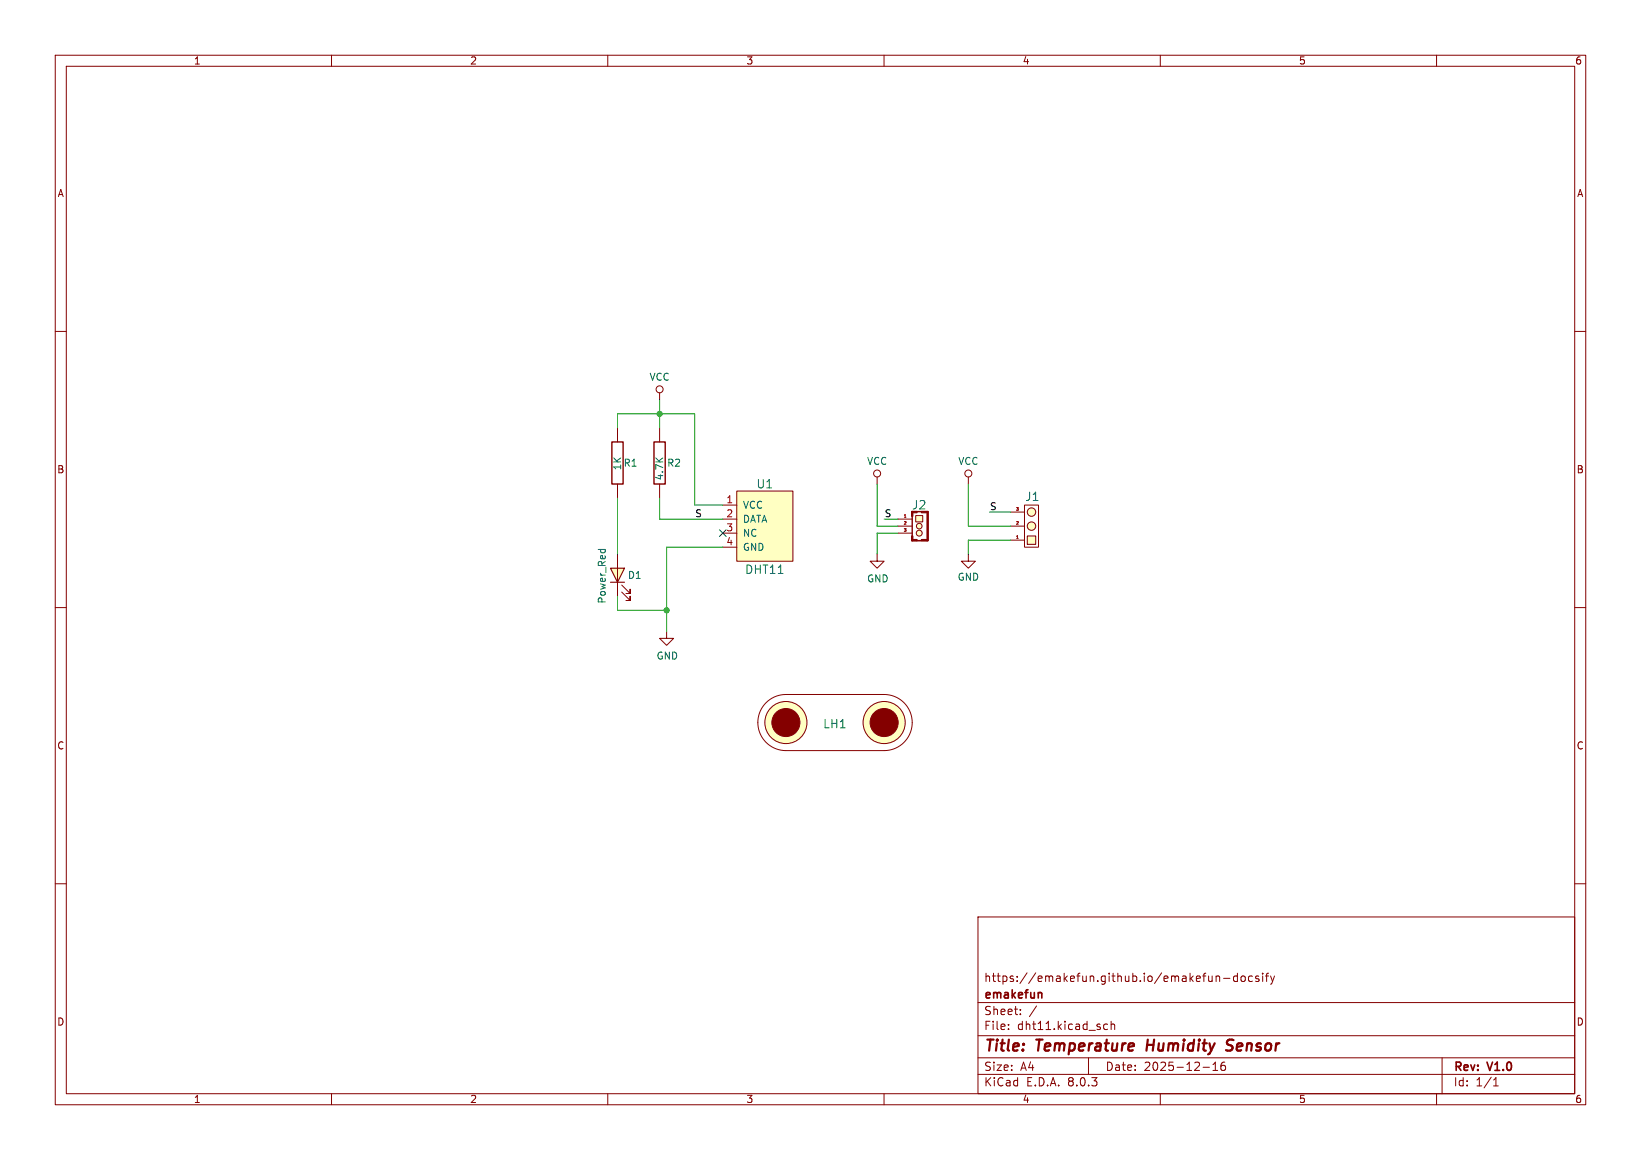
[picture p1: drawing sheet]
<svg xmlns="http://www.w3.org/2000/svg" width="297mm" height="210mm" viewBox="0 0 297 210" stroke-linecap="round" stroke-linejoin="round" font-family="sans-serif">
<g fill="none" stroke="#840000" stroke-width=".18">
<path d="M10 10h277v190h-277zM12 12h273v186h-273zM60 10v2M110 10v2M160 10v2M210 10v2M260 10v2M10 60h2M285 60h2M111.8 77.5v2.5M119.4 71.1v1.3M111.8 87.6v2.6"/>
<path d="M158.7 86.4v1.2M10 110h2M120.6 114.3v1.3h1.3l-1.3 1.2-1.2-1.2h1.2M158.7 100.3v1.3h1.3l-1.3 1.3-1.2-1.3h1.2M285 110h2M10 160h2M285 160h2M177 166h108v32h-108zM220.1 176.7v1M220.1 176.8l.2-.1 .4 .1v.9M221.5 177.1h1.1M224 176.8l-.5-.1-.3 .3v.4l.2 .2h.6"/>
<path d="M224 176.2v1.5M224.7 176.8l.2-.1 .4 .1 .1 .6-.2 .2-.3 .1-.2-.1zM226.7 176.8l-.5-.1-.2 .3v.4l.1 .2h.6M227.8 176.8l-.3-.1-.3 .2 .1 .2 .5 .2v.3h-.6M228.5 176.2v.1M228.5 176.7v1M229 176.7h.6M229.6 176.2l-.4 .2v1.3M230 176.7l.3 1M230.3 177.7l-.1 .4-.2 .1M230.7 176.7l-.4 1M60 198v2"/>
<path d="M110 198v2M160 198v2M177 194.5h108M177 191.5h108M177 187.5h108M177 181.5h108M182.5 186.3v.1M182.5 185.5v.1M184.7 183.6v.1M184.7 182.8v.1M187.6 182.1l-1.3 2M197 191.5v3"/>
<path d="M199.7 186.1l.3 .3 .5-.1M200.5 185.5l-.5-.1-.3 .3M201.1 185.5l.2-.1 .4 .1v.9M201.1 184.9v1.5M210 198v2M217.7 193.2h1.2M219.5 193.8h.9M219.5 192.7l.5-.4v1.5M221.2 192.4a1.17 1.17 0 0 0-.1 1.3h.6l.1-.5-.3-.3h-.3l-.2 .3M221.4 192.3h.3M260 198v2M261 191.5v6.5"/>
<path d="M270.3 196.6h.9M270.3 195.5l.4-.4v1.5"/>
<circle cx="119.4" cy="70.5" r=".63"/>
<circle cx="158.7" cy="85.7" r=".63"/>
</g>
<path d="M207.7 188.2l-.2 2M222.9 190a.85 .85 0 0 1-1 .1M223 188.2l-.7 .1a.46 .46 0 0 0-.3 .5 .46 .46 0 0 0 .4 .4l.5 .2" fill="none" stroke="#840000" stroke-width=".4"/>
<path d="M188.3 179.7l.3 .2v.8" fill="none" stroke="#840000" stroke-width=".3"/>
<path d="M110.7 80h2.1v7.6h-2.1z" fill="none" stroke="#840000" stroke-width=".25"/>
<circle cx="186.7" cy="92.7" r=".76" fill="#ffffc2" stroke="#ffffc2" stroke-width=".18"/>
<path d="M185.9 97h1.6v1.6h-1.6z" fill="#ffffc2"/>
<circle cx="186.7" cy="95.2" r=".76" fill="#ffffc2" stroke="#ffffc2" stroke-width=".18"/>
<g fill="none" stroke="#840000" stroke-width=".18">
<path d="M182.9 97.8h2.5M182.9 95.3h2.5M182.9 92.7h2.5M185.4 91.4h2.6v7.7h-2.6zM185.9 97h1.6v1.6h-1.6z"/>
<circle cx="186.7" cy="92.7" r=".76"/>
<circle cx="186.7" cy="95.2" r=".76"/>
</g>
<path d="M184 97.5h.3" fill="none" stroke="#a90000" stroke-width=".18"/>
<path d="M133.3 88.9h10.2v12.7h-10.2z" fill="#ffffc2"/>
<g fill="none" stroke="#840000" stroke-width=".18">
<path d="M130.8 91.4h2.5M130.8 94h2.5M130.8 96.5h2.5M130.8 99.1h2.5M133.3 88.9h10.2v12.7h-10.2zM138.6 127.2a5.1 5.1 0 0 1 3.6-1.5h17.8a5.1 5.1 0 0 1 5.1 5.1 5.1 5.1 0 0 1-5.1 5.1h-17.8a5.1 5.1 0 0 1-4.7-3.1 5.1 5.1 0 0 1 1.1-5.6z"/>
<circle cx="142.2" cy="130.8" r="3.8"/>
<circle cx="160" cy="130.8" r="3.8"/>
</g>
<g fill="#ffffc2" stroke="#ffffc2" stroke-width=".18">
<circle cx="142.2" cy="130.8" r="3.8"/>
<circle cx="160" cy="130.8" r="3.8"/>
</g>
<g fill="#840000" stroke="#840000" stroke-width=".18">
<circle cx="142.2" cy="130.8" r="2.54"/>
<circle cx="160" cy="130.8" r="2.54"/>
</g>
<path d="M110.5 102.9h2.5l-1.2 2.5z" fill="#ffffc2"/>
<path d="M110.5 102.9h2.5l-1.2 2.5zM110.5 105.4h2.5" fill="none" stroke="#840000" stroke-width=".2"/>
<path d="M119.4 77.5v2.5M119.4 87.6v2.6M111.8 100.3v7.7M112.5 107.2l1.5 1.5v-.7v.7h-.7M112.5 105.9l1.5 1.5v-.7v.7h-.7" fill="none" stroke="#840000" stroke-width=".18"/>
<path d="M108.3 99.5h1.2M108.8 99.5l-.1 .3M109.5 99.5v.3" fill="none" stroke="#006464" stroke-width=".18"/>
<path d="M118.4 80h2v7.6h-2z" fill="none" stroke="#840000" stroke-width=".25"/>
<path d="M165.7 93.3h1.3v1.2h-1.3z" fill="#ffffc2"/>
<g fill="#ffffc2" stroke="#ffffc2" stroke-width=".18">
<circle cx="166.4" cy="96.5" r=".53"/>
<circle cx="166.4" cy="95.3" r=".51"/>
</g>
<g fill="none" stroke="#840000" stroke-width=".18">
<path d="M162.6 94h2.5M162.6 95.3h2.5M162.6 96.5h2.5M165.1 92.6h2.8v5.3h-2.8zM165.1 93.5v3.5M165.7 93.3h1.3v1.2h-1.3zM175.3 86.4v1.2M175.3 100.3v1.3h1.2l-1.2 1.3-1.3-1.3h1.3"/>
<circle cx="166.4" cy="96.5" r=".53"/>
<circle cx="166.4" cy="95.3" r=".51"/>
<circle cx="175.3" cy="85.7" r=".63"/>
</g>
<g fill="#840000" stroke="#840000" stroke-width=".18">
<path d="M167.8 92.6h.2v5.3h-.2z"/>
<path d="M166.8 97.7h1.1v.2h-1.1z"/>
<path d="M165.9 97.8l.9 .1z"/>
<path d="M166.8 92.6h1.1v.2h-1.1z"/>
<path d="M165 97.7h1v.2h-1z"/>
<path d="M165 97h.2v.9h-.2z"/>
<path d="M165 92.6h.2v.9h-.2z"/>
</g>
<path d="M163.7 93.7h.3" fill="none" stroke="#a90000" stroke-width=".18"/>
<path d="M111.8 77.5v-2.6h13.9v16.5h5.1M119.4 72.4v5.1M111.8 90.2v10.1M119.4 90.2v3.8h11.4M130.8 99.1h-10.2v15.2M158.7 87.6v7.7h3.9M160 94h2.6M162.6 96.5h-3.9v3.8M175.3 87.6v7.7h7.6M179.1 92.7h3.8M182.9 97.8h-7.6v2.5M111.8 108v2.5h8.8" fill="none" stroke="#009600" stroke-width=".18"/>
<path d="M130.2 95.9l1.2 1.2M131.4 95.9l-1.2 1.2" fill="none" stroke="#000084" stroke-width=".18"/>
<g fill="#009600" stroke="#009600" stroke-width=".18">
<circle cx="119.4" cy="74.9" r=".46"/>
<circle cx="120.6" cy="110.5" r=".46"/>
</g>
<g font-size="2.8" fill="#840000">
<text x="178" y="190.9">Title:</text>
<text x="187.7" y="190.9">Temperature</text>
<text x="208.4" y="190.9">Humidity</text>
<text x="223.6" y="190.9">Sensor</text>
</g>
<g font-size="2.1" fill="#006464">
<text x="136.8" y="88.6">U1</text>
<text x="165" y="92.4">J2</text>
<text x="185.5" y="90.9">J1</text>
<text x="134.8" y="104.1">DHT11</text>
<text x="148.9" y="132.1">LH1</text>
</g>
<g font-size="2.1" fill="#840000">
<text x="178" y="178">https://emakefun.github.io/emakefun-docsify</text>
<text x="178" y="184">Sheet:</text>
<text x="178" y="181.2">emakefun</text>
<text x="178" y="186.7">File:</text>
<text x="184.1" y="186.7">dht11.kicad_sch</text>
<text x="178" y="196.9">KiCad</text>
<text x="178" y="194.1">Size:</text>
<text x="184.7" y="194.1">A4</text>
<text x="185.7" y="196.9">E.D.A.</text>
<text x="193.3" y="196.9">8.0.3</text>
<text x="200" y="194.1">Date:</text>
<text x="207" y="194.1">2025-12-16</text>
<text x="263" y="194.3">Rev:</text>
<text x="263" y="196.9">Id:</text>
<text x="267.1" y="196.9">1/1</text>
<text x="269.4" y="194.3">V1.0</text>
</g>
<g font-size="1.8" fill="#840000">
<text x="35" y="11.9">1</text>
<text x="85" y="11.9">2</text>
<text x="135" y="11.9">3</text>
<text x="185" y="11.9">4</text>
<text x="235" y="11.9">5</text>
<text x="285" y="11.9">6</text>
<text x="10.3" y="35.9">A</text>
<text x="285.3" y="35.9">A</text>
<text x="10.3" y="85.9">B</text>
<text x="285.3" y="85.9">B</text>
<text x="10.3" y="135.9">C</text>
<text x="285.3" y="135.9">C</text>
<text x="10.3" y="185.9">D</text>
<text x="285.3" y="185.9">D</text>
<text x="35" y="199.9">1</text>
<text x="85" y="199.9">2</text>
<text x="135" y="199.9">3</text>
<text x="185" y="199.9">4</text>
<text x="235" y="199.9">5</text>
<text x="285" y="199.9">6</text>
</g>
<g font-size="1.8" fill="#006464">
<text x="117.5" y="69.1">VCC</text>
<text x="112.6" y="85.2" transform="rotate(-90 112.6 85.2)">1K</text>
<text x="112.8" y="84.7">R1</text>
<text x="120.2" y="87.1" transform="rotate(-90 120.2 87.1)">4.7K</text>
<text x="120.7" y="84.7">R2</text>
<text x="156.8" y="84.4">VCC</text>
<text x="173.3" y="84.4">VCC</text>
<text x="134.4" y="92.3">VCC</text>
<text x="134.4" y="94.8">DATA</text>
<text x="134.4" y="97.4">NC</text>
<text x="134.4" y="99.9">GND</text>
<text x="113.5" y="105">D1</text>
<text x="156.8" y="105.6">GND</text>
<text x="173.2" y="105.3">GND</text>
<text x="109.8" y="109.4" transform="rotate(-90 109.8 109.4)">Power_Red</text>
<text x="118.7" y="119.6">GND</text>
</g>
<g font-size="1.8" fill="#0f0f0f">
<text x="125.7" y="93.7">S</text>
<text x="160" y="93.7">S</text>
<text x="179.1" y="92.4">S</text>
</g>
<g font-size="1.8" fill="#a90000">
<text x="131.4" y="91.2">1</text>
<text x="131.4" y="93.7">2</text>
<text x="131.4" y="96.3">3</text>
<text x="131.4" y="98.8">4</text>
</g>
<g font-size=".7" fill="#a90000">
<text x="163.4" y="93.7">1</text>
<text x="163.4" y="95">2</text>
<text x="183.7" y="95">2</text>
<text x="183.7" y="92.5">3</text>
<text x="163.4" y="96.3">3</text>
<text x="183.7" y="97.5">1</text>
</g>
</svg>
